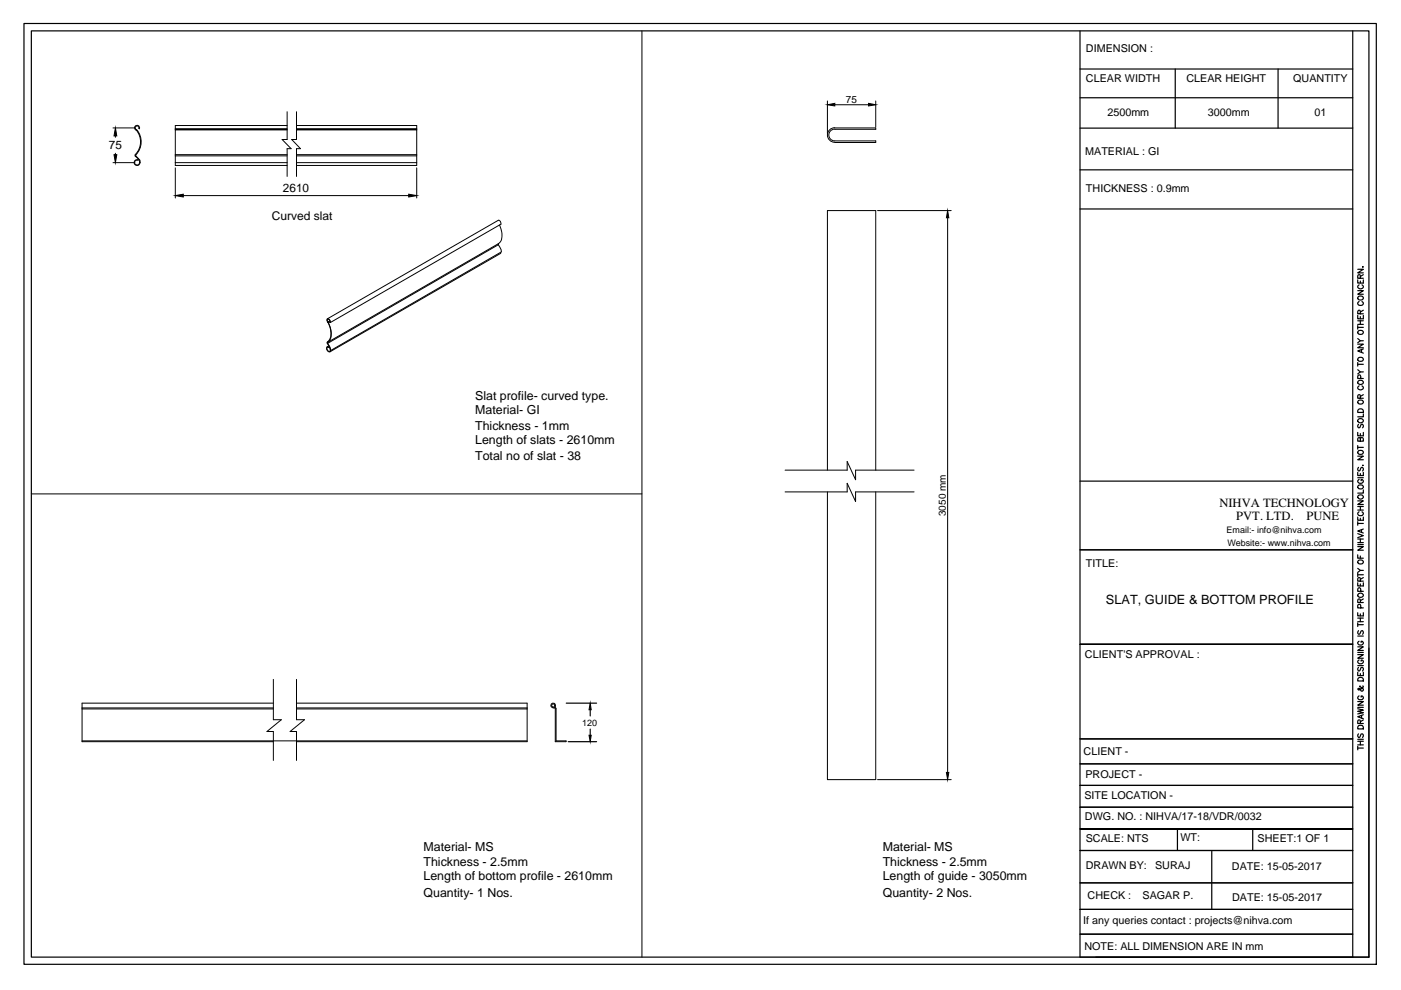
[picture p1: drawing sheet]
<svg xmlns="http://www.w3.org/2000/svg" width="297mm" height="210mm" viewBox="0 0 297 210" stroke-linecap="round" stroke-linejoin="round" font-family="sans-serif">
<!-- layer: 0 -->
<g fill="none" stroke="#000" stroke-width=".25">
<path d="M5.1 5h286.7v199.5h-286.7zM6.6 6.5h283.6v196.4h-283.6zM229 6.5v196.4h57.8v-196.4M229 14.6h57.8M249.2 14.6v12.6M271 14.6v12.6M229 27.2h57.8M229 20.7h57.8M229 36h57.8M229 44.3h57.8M287.9 59.3v.7h1.2v-.7M287.9 57.1h1.2l-1.2 .8h1.2"/>
<path d="M288.4 59v-.7h-.4l-.1 .7h1.2M288.4 59.6v.4M289 56.5v.2zM289.1 58.2l-.7 .4M287.9 73h1.2l-1.2 .7h1.2M287.9 66.9v.7h1.2v-.7M287.9 61.6h1.2l-1.2 .8h1.2M287.9 69v.8M287.9 76.9v.7M287.9 78.4l.5 .5M287.9 77.2h1.2M287.9 71.8l.5 .4"/>
<path d="M287.9 69.4h1.2M287.9 68.8h1.2M287.9 68h1.2M288 75.8a.54 .54 0 0 1 .8 0 .54 .54 0 0 1 .1 .7 .54 .54 0 0 1-.8 .1 .54 .54 0 0 1-.1-.8zM288 70.1a.54 .54 0 0 1 .8-.1 .54 .54 0 0 1 .1 .8 .54 .54 0 0 1-.8 .1 .54 .54 0 0 1-.1-.8zM288 62.9a.54 .54 0 0 1 .8-.1 .54 .54 0 0 1 .1 .7 .54 .54 0 0 1-.8 .1 .54 .54 0 0 1-.1-.7zM288.2 64h-.2a.55 .55 0 0 0 .2 .8 .55 .55 0 0 0 .8-.3l.1-.3-.3-.2M288.2 60.4a.53 .53 0 0 0-.1 .8 .53 .53 0 0 0 .9-.2l.1-.3-.3-.3M288.4 66.5l-.1-.7h-.3l-.1 .7h1.2M288.4 67.1v.5M288.4 68v.8M288.7 74.2v.5"/>
<path d="M289.1 78.9h-.7l-.5 .4M289.1 74l-1.2 .4 1.2 .5M289.1 72.2h-.7l-.5 .5M289.1 65.8l-.7 .4M287.9 96.7h1.2l-1.2 .8h1.2M287.9 91.7v.7h1.2v-.7M287.9 94.5v.7M287.9 94.9h1.2M288 89a.54 .54 0 0 1 .7-.2 .54 .54 0 0 1 .2 .7 .56 .56 0 0 1-.7 .1 .56 .56 0 0 1-.2-.6zM288 80.8a.54 .54 0 0 1 .7-.2 .54 .54 0 0 1 .2 .8 .56 .56 0 0 1-.7 .1 .56 .56 0 0 1-.2-.7zM288 99.1l-.1 .3 .1 .5 .3-.1 .4-.7h.2l.2 .3-.2 .5M288 95.6a.54 .54 0 0 1 .8-.1 .54 .54 0 0 1 .1 .8 .54 .54 0 0 1-.8 0 .54 .54 0 0 1-.1-.7z"/>
<path d="M288 89.9l-.1 .3 .1 .5 .3-.1 .4-.7h.2l.2 .3-.2 .5M288 86.8l.8-.1 .3 .4v.3h-1.2zM288 84.9a.54 .54 0 0 1 .8-.1 .54 .54 0 0 1 .1 .8 .54 .54 0 0 1-.8 .1 .54 .54 0 0 1-.1-.8zM288.2 81.8a.53 .53 0 0 0-.1 .9 .53 .53 0 0 0 .9-.2l.1-.4-.3-.3M288.4 93l.3-.2 .4 .2v.5h-1.2l.1-.7 .4 .1v.6M288.4 84.4v-.6l-.4-.1-.1 .7h1.2M288.4 91.9v.5M288.5 80.2l-.1-.7h-.4l-.1 .7h1.2M288.9 98.7h.1M289.1 87.7v.7h-1.2M289.1 83.7l-.7 .4M229 116.6h57.8"/>
<path d="M229 102h57.8M287.9 117.6v.7h1.2M287.9 115.9h1.2l-1.2 .8h1.2M287.9 113.1l1.2 .5-1.2 .4M287.9 109.6v.7h1.2v-.7M287.9 106.2h1.2l-1.2 .8h1.2M287.9 100.1v.7h1.2v-.7M287.9 110.6v.8M287.9 115.5h1.2M287.9 115h1.2M287.9 114.3h1.2M287.9 111h1.2"/>
<path d="M287.9 108.1h1.2M287.9 107.4h1.2M287.9 101.3h1.2M288 118.8a.54 .54 0 0 1 .8-.1 .54 .54 0 0 1 .1 .8 .54 .54 0 0 1-.8 .1 .54 .54 0 0 1-.1-.8zM288 105a.54 .54 0 0 1 .8-.1 .54 .54 0 0 1 .1 .8 .54 .54 0 0 1-.8 .1 .54 .54 0 0 1-.1-.8zM288 102.9a.54 .54 0 0 1 .8-.1 .54 .54 0 0 1 .1 .8 .54 .54 0 0 1-.8 .1 .54 .54 0 0 1-.1-.8zM288.2 108.5a.46 .46 0 0 0-.3 .7 .46 .46 0 0 0 .7 .1 .41 .41 0 0 0 .4-.3 .41 .41 0 0 0-.2-.5M288.2 101.7a.46 .46 0 0 0-.3 .6 .46 .46 0 0 0 .7 .2 .41 .41 0 0 0 .5-.4 .41 .41 0 0 0-.5-.4v.2M288.4 100.4v.4M288.4 107.4v.7M288.4 109.9v.4M288.4 114.3v.7"/>
<path d="M288.4 117.9v.4M288.7 112.3v.5M289.1 112.2l-1.2 .4 1.2 .4M289.1 103.9v.6h-1.2M286.8 136.6h-57.8h57.8M287.9 138.8h1.2l-1.2 .8h1.2M287.9 137.1h1.2l-1.2 .8h1.2M287.9 129.9v.7h1.2v-.7M287.9 123.6v.6h1.2v-.6M287.9 121.5v.7M287.9 132.1v.7M287.9 138.3h1.2"/>
<path d="M287.9 134.9h1.2M287.9 132.4h1.2M287.9 131.8h1.2M287.9 131h1.2M287.9 121.9h1.2M287.9 120.5l.5 .4M288 133.7l-.1 .3 .1 .5 .3-.1 .3-.6 .3-.1 .2 .3-.2 .5M288 125.9a.52 .52 0 0 1 .8-.1 .52 .52 0 0 1 0 .8 .51 .51 0 0 1-.7 0 .51 .51 0 0 1-.1-.7zM288.2 139.9a.46 .46 0 0 0-.3 .7 .46 .46 0 0 0 .7 .1 .41 .41 0 0 0 .5-.4 .41 .41 0 0 0-.5-.4v.3M288.2 136a.46 .46 0 0 0-.3 .6 .46 .46 0 0 0 .7 .2 .41 .41 0 0 0 .5-.4 .41 .41 0 0 0-.5-.4v.2M288.4 127.7v-.6l-.4-.1-.1 .7h1.2M288.4 123.2v-.7h-.4l-.1 .7h1.2"/>
<path d="M288.4 123.8v.4M288.4 130.2v.4M288.4 131v.8M288.5 128.9l-.1-.7h-.4l-.1 .7h1.2M288.5 125.4l-.1-.7-.3-.1-.2 .3v.5h1.2M289.1 120.9h-.7l-.5 .5M289.1 127l-.7 .4M289.1 122.5l-.7 .3M290.2 137.4v65.5h-57.8M120.1 149.1h6.4M120.5 157.3h6M125.1 150.5v1.3"/>
<path d="M125.1 154.6v1.3M229 156.7h57.8M287.9 150.3l1.2 .3-1.2 .2 1.2 .3-1.2 .3M287.9 148.7h1.2l-1.2 .8h1.2M287.9 142.5v.7h1.2v-.7M287.9 158.6h1.2M287.9 158.2v.8M287.9 157.9h1.2M287.9 157.2h1.2M287.9 156.7h1.2M287.9 150h1.2M287.9 141.1h1.2"/>
<path d="M288 155.6l-.1 .3 .1 .5 .3-.2 .3-.6h.3l.2 .3-.2 .5M288 153.9a.65 .65 0 0 1 .8-.1 .65 .65 0 0 1 .3 .7h-1.2zM288 143.7h.8l.3 .3v.4h-1.2zM288 141.5l-.1 .3 .1 .5 .3-.2 .4-.6 .4 .3-.2 .5M288.2 147.6h-.2a.55 .55 0 0 0 .2 .8 .55 .55 0 0 0 .8-.2l.1-.4-.2-.2h-.3v.2M288.4 145.4l-.2 .2a.68 .68 0 0 1 .7 .9h-.3l-.4-.5-.3 .1 .1 .2 .5-.2 .6-.5-.2-.2M288.4 153.4v-.7h-.4l-.1 .7h1.2M288.4 142.8v.4M288.4 157.2v.7M288.7 151.7v.6M289.1 151.5l-1.2 .5 1.2 .4M289.1 152.6l-.7 .4"/>
<path d="M229 162h57.8M229 166.5h57.8M229 171.1h57.8M249.6 175.8v4.5M265.6 175.8v4.5M286.8 175.8h-57.8h57.8M229 180.3h57.8M229 187.2h57.8M229 192.8h57.8M229 198.1h57.8M256.9 180.3v12.5"/>
</g>
<g fill="none" stroke="#000" stroke-width=".21">
<path d="M136.1 6.5v196.4M24 34.5h4.6M24 27.1h4.6M24.5 28.8v.3M24.5 32.5v.3M28.8 33l.9 1v.5M28.8 32.8v.3M28.8 27.5a3.8 3.8 0 0 1-.2 5.4v.1a2.06 2.06 0 0 1 1 1.5M29 27.5a4 4 0 0 1-.2 5.3M29.2 34a.53 .53 0 0 0-.7 .3 .53 .53 0 0 0 .5 .7 .53 .53 0 0 0 .6-.5M29.3 33.9a.61 .61 0 0 0-.8 .4 .61 .61 0 0 0 .5 .8 .61 .61 0 0 0 .7-.6M29.3 33.9v.1"/>
<path d="M29.4 27.3a.42 .42 0 0 0-.3-.6 .42 .42 0 0 0-.5 .4 .42 .42 0 0 0 .4 .5M29.5 27.2l.1 .1M29.5 27.3a.53 .53 0 0 0-.2-.7 .53 .53 0 0 0-.7 .3 .53 .53 0 0 0 .2 .7M37.2 33v1.5M37.2 34.5v.6h23.7M37.2 32.8h23.7M37.2 27.5h23.7M37.2 35.6v6.4M37.2 34.5h23.7M37.2 33h23.7M37.2 27.3h23.7M60.9 26.6h-23.7v6.4"/>
<path d="M60.9 23.7v5.9h-1.1l1.9 1.9h-.8v5.9M62.9 26.6h25.4v6.4M62.9 32.8h25.4M62.9 27.5h25.4M62.9 34.5h25.4M62.9 33h25.4M62.9 27.3h25.4M62.9 23.7v5.9h-1.1l1.9 1.9h-.8v5.9M88.3 33v1.5M88.3 34.5v.6h-25.4M88.3 35.6v6.4M175.4 21.4v6.9"/>
<path d="M177 27.1a1.55 1.55 0 0 0-1.6 1.5 1.55 1.55 0 0 0 1.6 1.6M177 27.4a1.25 1.25 0 0 0-1.3 1.2 1.25 1.25 0 0 0 1.3 1.3h8.7v.3h-8.7M177 27.1h8.7v.3h-8.7M177 22.2h7.2M185.7 21.4v5.5M38.9 41.5h47.8M105.7 51.9l.6 1.1v.4l-36.2 20.9M105.7 51.7v.2M105.7 51.7l-36.2 20.9M105.7 51.9l-36.2 20.9M105.9 47.7l.1 .1a3.7 3.7 0 0 1 0 3.6l-.3 .3M106.2 53.7l-36.2 20.9"/>
<path d="M186.1 44.6h15.6M200.9 46.2v117.6M69.4 67.6l36.2-20.9a.62 .62 0 0 1 .6 .8l-36.2 20.9M69.5 72.6v.2M69.5 72.8l.4 .7 .2 .8M69.5 68.3a3.3 3.3 0 0 1-.2 4.3l.1 .2a1.85 1.85 0 0 1 .6 1.7 .47 .47 0 0 1-.6-.3 .47 .47 0 0 1 .2-.6l.2 .1M69.5 68.3a.35 .35 0 0 1-.3-.4 .35 .35 0 0 1 .5-.3l.3 .5v.3M69.5 68.3v-.2a.26 .26 0 0 1-.1-.4 .27 .27 0 0 1 .5 .2l.1 .5M69.5 68.2l.1 .2M69.6 68.4a3.6 3.6 0 0 1 0 4.1l-.1 .1M69.7 73.3l-.3 .2M69.8 73.7a.31 .31 0 0 0-.4-.2 .31 .31 0 0 0-.1 .5 .51 .51 0 0 0 .2 .5 .51 .51 0 0 0 .6 0v-.2"/>
<path d="M69.9 73.6l-.1 .1M69.9 68l-.4 .3M70 68.2l-.4 .2M166.5 99.7h13.1v-1.8l1.8 3.8v-2h12.4M175.4 99.7v-55.1h10.3v55.1M6.6 104.7h129.5M166.5 104.3h13.1v-1.8l1.8 3.8v-2h12.4M175.4 104.3v61h10.3v-61M17.4 150.1h40.6M17.4 150.3h40.6M17.4 157.1h94.4M58 149.1h-40.6v8.2h40.6"/>
<path d="M58 144v8.6h1.6l-3 2.5h1.4v6.1M62.9 144v8.6h1.7l-3.1 2.5h1.4v6.1M62.9 149.1h48.9v8.2h-48.9M62.9 150.1h48.9M62.9 150.3h48.9M117.3 150.1h.2M117.3 149.9h.2M117.5 150.1l.2 .2M117.5 149.9l.4 .4M117.6 149.7l-.1-.4h-.4l-.1 .4 .3 .2M117.6 149.7l.1 .1a.49 .49 0 0 0-.3-.7 .49 .49 0 0 0-.6 .4 .49 .49 0 0 0 .5 .6M117.7 150.3v7h2.3v-.2h-2.1v-6.8"/>
<path d="M186.1 165.3h15.6"/>
</g>
<path d="M24.5 27.1l.3 1.7h-.6zM24.2 32.8h.6l-.3 1.7zM175.4 22.2l1.6-.3v.6zM184.2 21.9l1.5 .3-1.5 .3zM37.2 41.5l1.7-.3v.6zM86.7 41.2l1.6 .3-1.6 .3zM200.9 44.6l.3 1.6h-.5zM125.1 149.1l.2 1.4h-.4zM124.9 155.9h.4l-.2 1.4zM200.7 163.8h.5l-.3 1.5z" fill="#000" stroke="#000" stroke-width=".21"/>
<g font-size="2.7">
<text x="258.5" y="107.5">NIHVA TECHNOLOGY</text>
<text x="262.1" y="110.3">PVT. LTD.</text>
<text x="277" y="110.3">PUNE</text>
<text x="234.5" y="128">SLAT, GUIDE &amp; BOTTOM PROFILE</text>
</g>
<g font-size="2.6">
<text x="100.8" y="84.9">Slat profile- curved type.</text>
<text x="100.8" y="87.9">Material- GI</text>
<text x="100.8" y="91.1">Thickness - 1mm</text>
<text x="100.8" y="94.1">Length of slats - 2610mm</text>
<text x="100.8" y="97.6">Total no of slat - 38</text>
<text x="89.8" y="183.6">Thickness - 2.5mm</text>
<text x="89.8" y="180.4">Material- MS</text>
<text x="187.2" y="183.6">Thickness - 2.5mm</text>
<text x="187.2" y="180.4">Material- MS</text>
<text x="89.8" y="186.6">Length of bottom profile - 2610mm</text>
<text x="89.8" y="190.1">Quantity- 1 Nos.</text>
<text x="187.2" y="186.6">Length of guide - 3050mm</text>
<text x="187.2" y="190.1">Quantity- 2 Nos.</text>
</g>
<g font-size="2.5">
<text x="23.1" y="31.7">75</text>
<text x="60" y="40.7">2610</text>
<text x="57.7" y="46.6">Curved slat</text>
</g>
<g font-size="2.3">
<text x="230.3" y="11.1">DIMENSION :</text>
<text x="230.3" y="17.4">CLEAR WIDTH</text>
<text x="251.5" y="17.4">CLEAR HEIGHT</text>
<text x="274.2" y="17.4">QUANTITY</text>
<text x="234.8" y="24.5">2500mm</text>
<text x="256.1" y="24.5">3000mm</text>
<text x="278.7" y="24.5">01</text>
<text x="230.1" y="32.9">MATERIAL : GI</text>
<text x="230.3" y="40.7">THICKNESS : 0.9mm</text>
<text x="230.3" y="120.3">TITLE:</text>
<text x="230" y="139.4">CLIENT'S APPROVAL :</text>
<text x="229.7" y="160">CLIENT -</text>
<text x="230.1" y="164.9">PROJECT -</text>
<text x="229.9" y="169.4">SITE LOCATION -</text>
<text x="230" y="173.9">DWG. NO. : NIHVA/17-18/VDR/0032</text>
<text x="230.2" y="178.5">SCALE: NTS</text>
<text x="250.3" y="178.3">WT:</text>
<text x="266.6" y="178.5">SHEET:1 OF 1</text>
<text x="230.2" y="184.2">DRAWN BY:</text>
<text x="244.9" y="184.2">SURAJ</text>
<text x="261.2" y="184.4">DATE: 15-05-2017</text>
<text x="230.6" y="190.7">CHECK :</text>
<text x="242.2" y="190.6">SAGAR P.</text>
<text x="261.2" y="191">DATE: 15-05-2017</text>
<text x="229.7" y="195.9">If any queries contact : projects@nihva.com</text>
<text x="229.9" y="201.4">NOTE: ALL DIMENSION ARE IN mm</text>
</g>
<g font-size="2.1">
<text x="179.4" y="21.8">75</text>
<text x="200.5" y="109.4" transform="rotate(-90 200.5 109.4)">3050 mm</text>
</g>
<g font-size="1.9">
<text x="260.1" y="113.1">Email:- info@nihva.com</text>
<text x="260.2" y="115.9">Website:- www.nihva.com</text>
<text x="123.4" y="153.9">120</text>
</g>
</svg>
